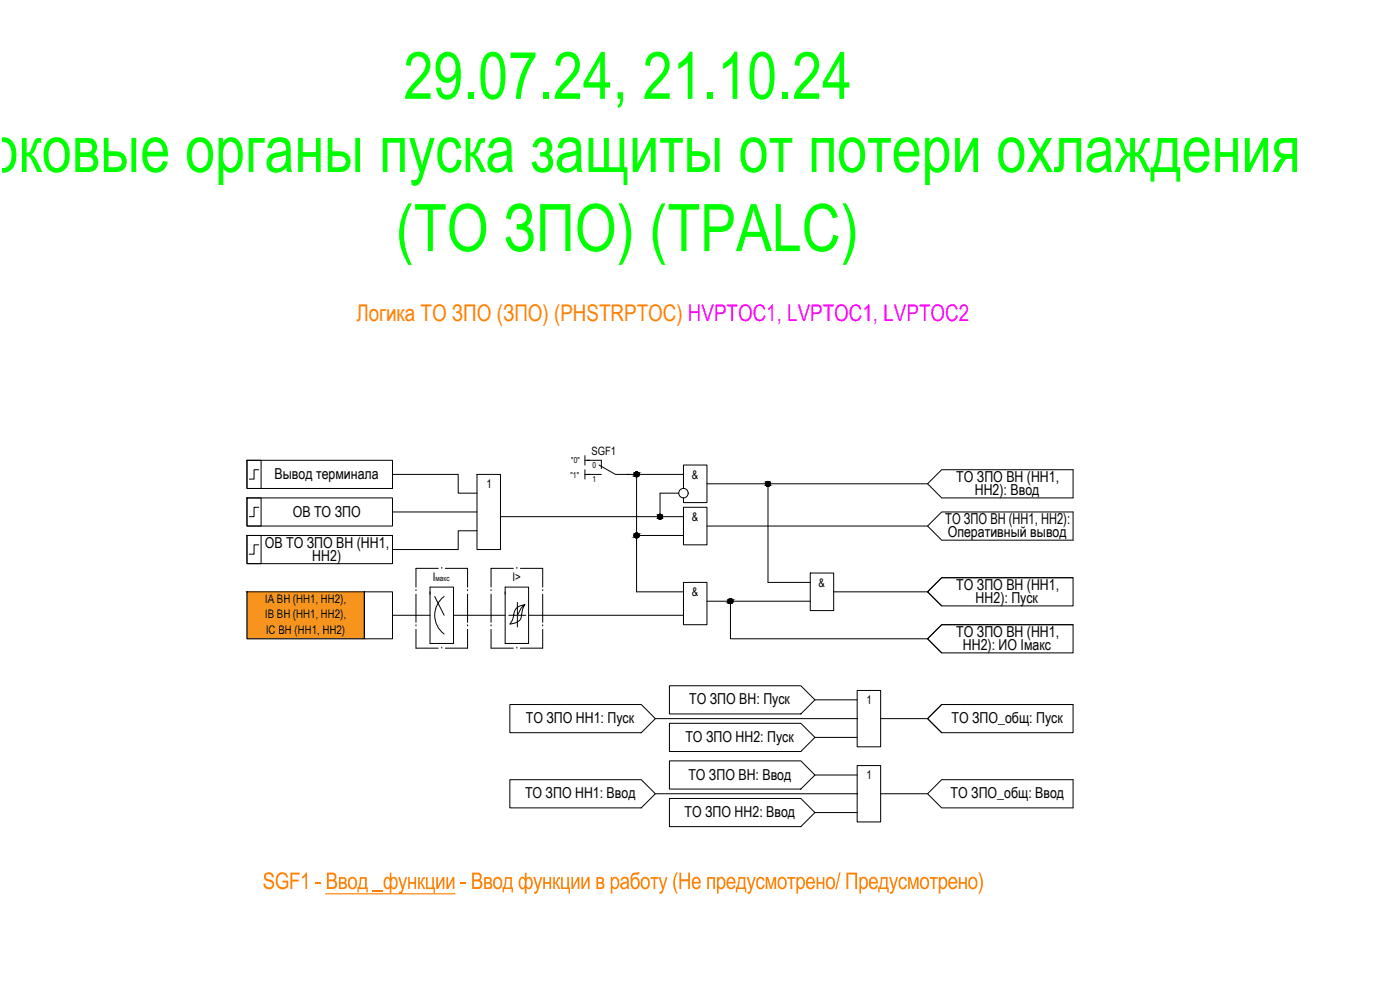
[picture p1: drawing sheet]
<svg xmlns="http://www.w3.org/2000/svg" width="1189mm" height="841mm" viewBox="0 0 1189 841" stroke-linecap="round" stroke-linejoin="round" font-family="sans-serif">
<!-- layer: 0 -->
<g fill="none" stroke="#000" stroke-width=".85">
<path d="M210 391h12v24h-12zM210 391h123v24h-123zM220 399h-4v8h-4M497 387v8M497 399v8M497 391h4M333 403h56v16h16M405 403h20v63h-20zM497 403h4M533 403h47M541 403v51h39M576 419h-15v19"/>
<path d="M580 415v-20h20v32h-20v-4M600 411h188M652 411v83h36M788 411l12-12h111v24h-111zM210 423h12v23h-12zM210 423h123v23h-123zM220 431h-4v7h-4M333 434h72M425 438h155M580 431h20v31h-20zM210 454h12v24h-12zM210 454h123v24h-123z"/>
<path d="M405 450h-16v16h-56M541 454v48h39M600 446h188M788 446l12-12h111v24h-111zM220 462h-4v8h-4M580 494h20v36h-20zM688 486h20v32h-20zM911 490h-111l-12 12 12 12M210 502h99v40h-99zM309 502h24v40h-24zM365 502v44h20v-48h-20v6M369 506l8 16"/>
<path d="M377 506a20 20 0 0 0 0 32M429 502v44h20v-48h-20v6M439 511v21M446 513a23 23 0 0 0-3 11 10 10 0 0 1-10 6 25 25 0 0 0 4-12 10 10 0 0 1 9-5 17 17 0 0 0-7 9h-7M600 510h88M620 510v32h168l12-12h111v24h-111l-12-12M708 502h80M788 502l12-12h111v24h-111zM333 522h32M385 522h44M439 522h8M449 522h131"/>
<path d="M911 530h-111l-12 12 12 12M433 598h112l12 12-12 12h-112zM568 582h112l12 12-12 12h-112zM692 594h36M728 586h20v48h-20zM911 598h-111l-12 12 12 12M557 610h171M568 614h112l12 12-12 12h-112zM748 610h40M788 610l12-12h111v24h-111zM692 626h36"/>
<circle cx="541" cy="403" r="2"/>
<circle cx="580" cy="419" r="4"/>
<circle cx="652" cy="411" r="2"/>
<circle cx="560" cy="438" r="2"/>
<circle cx="541" cy="454" r="2"/>
<circle cx="620" cy="510" r="2"/>
</g>
<g fill="none" stroke="#000" stroke-width=".85">
<path d="M499 391h12v7M509 395l14 8h12M499 403h12M372 482h-19v16M375 482h.1M378 482h19v16M436 482h-19v16M439 482h.1M442 482h19v16M353 501h.1M353 504v24M397 501h.1"/>
<path d="M397 504v24M417 501h.1M417 504v24M461 501h.1M461 504v24M353 531h.1M353 534v16h19M397 531h.1M397 534v16h-19M417 531h.1M417 534v16h19M461 531h.1"/>
<path d="M461 534v16h-19M375 550h.1M439 550h.1"/>
</g>
<!-- layer: 0 -->
<g fill="#000" stroke="#000" stroke-width=".85">
<path d="M540 405h1zM540 401h1zM652 413h1zM560 437h1zM540 456h1zM540 452h1zM560 440h1zM620 512h1z"/>
<path d="M540 405h1zM540 405h1z"/>
<path d="M540 401h1zM540 401h1z"/>
<path d="M540 401h1zM540 401h1z"/>
<path d="M540 401h1zM540 401h1z"/>
<path d="M540 404h1zM540 404l1 1z"/>
<path d="M540 401h2zM540 401h2z"/>
<path d="M540 404h1zM540 404h1z"/>
<path d="M540 401h2zM539 401h3z"/>
<path d="M540 404h2zM540 404h1z"/>
<path d="M539 401h3zM539 401h3z"/>
<path d="M539 404h3zM539 404h3z"/>
<path d="M539 401h3zM539 401h3z"/>
<path d="M539 404h3zM539 404h3z"/>
<path d="M539 401h3zM539 401h3z"/>
<path d="M539 404h3zM539 404h3z"/>
<path d="M539 401l3 1zM539 401l3 1z"/>
<path d="M539 404h3zM539 404h3z"/>
<path d="M539 402h3zM539 402h3z"/>
<path d="M539 404h3zM539 404h3z"/>
<path d="M539 402h3zM539 402h3z"/>
<path d="M539 404h3zM539 404h3z"/>
<path d="M539 402h3zM539 402h3z"/>
<path d="M539 403h3zM539 403l3 1z"/>
<path d="M539 402h4zM539 402h4z"/>
<path d="M539 403h3zM539 403h3z"/>
<path d="M539 402h4zM539 402h4z"/>
<path d="M539 403h4zM539 403h3z"/>
<path d="M539 402l4 1zM539 402l4 1z"/>
<path d="M539 403h4zM539 403h4z"/>
<path d="M539 403h4zM539 403h4z"/>
<path d="M652 409h1zM652 409h1z"/>
<path d="M652 409h1zM652 409h1z"/>
<path d="M652 409h1zM651 409h2z"/>
<path d="M652 412h1zM652 412l1 1z"/>
<path d="M651 409h2zM651 409h2z"/>
<path d="M651 412h2zM651 412h2z"/>
<path d="M651 409h2zM651 409h2z"/>
<path d="M651 412h2zM651 412h2z"/>
<path d="M651 409h2zM651 409h2z"/>
<path d="M651 412h2zM651 412h2z"/>
<path d="M651 409h3zM651 409h3z"/>
<path d="M651 412h2zM651 412h2z"/>
<path d="M651 409h3zM651 409h3z"/>
<path d="M651 412h3zM651 412h2z"/>
<path d="M651 409l3 1zM651 409l3 1z"/>
<path d="M651 412h3zM651 412h3z"/>
<path d="M651 410h3zM651 410h3z"/>
<path d="M651 412h3zM651 412h3z"/>
<path d="M650 410h4zM650 410h4z"/>
<path d="M650 412h4zM650 412h4z"/>
<path d="M650 410h4zM650 410h4z"/>
<path d="M650 411h4zM650 411l4 1z"/>
<path d="M650 410h4zM650 410h4z"/>
<path d="M650 411h4zM650 411h4z"/>
<path d="M650 410h4zM650 410h4z"/>
<path d="M650 411h4zM650 411h4z"/>
<path d="M650 410l4 1zM650 410l4 1z"/>
<path d="M650 411h4zM650 411h4z"/>
<path d="M650 411h4zM650 411h4z"/>
<path d="M560 437h1zM560 437h1z"/>
<path d="M560 437h1zM560 437h1z"/>
<path d="M560 437h1zM560 437h1z"/>
<path d="M560 437h1zM559 437h2z"/>
<path d="M559 437h3zM559 437h3z"/>
<path d="M559 437h3zM559 437h3z"/>
<path d="M559 437h3zM559 437h3z"/>
<path d="M559 440h3zM559 440h3z"/>
<path d="M559 437h3zM559 437h3z"/>
<path d="M559 440h3zM559 440h3z"/>
<path d="M559 437h3zM559 437h3z"/>
<path d="M559 440h3zM559 440h3z"/>
<path d="M559 437l3 1zM559 437l3 1z"/>
<path d="M559 440h3zM559 440h3z"/>
<path d="M559 438h3zM559 438h3z"/>
<path d="M559 439h3zM559 439l3 1z"/>
<path d="M559 438h3zM559 438h3z"/>
<path d="M559 439h3zM559 439h3z"/>
<path d="M559 438h3zM559 438h3z"/>
<path d="M559 439h3zM559 439h3z"/>
<path d="M559 438h3zM559 438h3z"/>
<path d="M559 438h3zM559 438h3z"/>
<path d="M559 439h3zM559 439h3z"/>
<path d="M559 439h3zM559 439h3z"/>
<path d="M559 438h3zM559 438l3 1z"/>
<path d="M540 456h1zM540 456h1z"/>
<path d="M540 452h1zM540 452h1z"/>
<path d="M540 452l1 1zM540 453h1z"/>
<path d="M540 453h1zM540 453h1z"/>
<path d="M540 456h1zM540 456h1z"/>
<path d="M540 453h2zM540 453h2z"/>
<path d="M540 456h1zM540 456h1z"/>
<path d="M540 453h2zM539 453h3z"/>
<path d="M540 456h2zM540 456h1z"/>
<path d="M539 453h3zM539 453h3z"/>
<path d="M539 456h3zM539 456h3z"/>
<path d="M539 453h3zM539 453h3z"/>
<path d="M539 456h3zM539 456h3z"/>
<path d="M539 453h3zM539 453h3z"/>
<path d="M539 456h3zM539 456h3z"/>
<path d="M539 453h3zM539 453h3z"/>
<path d="M539 456h3zM539 456h3z"/>
<path d="M539 453l3 1zM539 453l3 1z"/>
<path d="M539 455h3zM539 455l3 1z"/>
<path d="M539 454h3zM539 454h3z"/>
<path d="M539 455h3zM539 455h3z"/>
<path d="M539 454h3zM539 454h3z"/>
<path d="M539 455h3zM539 455h3z"/>
<path d="M539 454h4zM539 454h4z"/>
<path d="M539 455h3zM539 455h3z"/>
<path d="M539 454h4zM539 454h4z"/>
<path d="M539 455h4zM539 455h3z"/>
<path d="M539 454h4zM539 454h4z"/>
<path d="M539 454l4 1zM539 454l4 1z"/>
<path d="M539 455h4zM539 455h4z"/>
<path d="M560 440h1zM560 440h1z"/>
<path d="M560 440h1zM560 440h1z"/>
<path d="M560 440h1zM560 440h1z"/>
<path d="M559 440h2zM559 440h2z"/>
<path d="M559 440h3zM559 440h2z"/>
<path d="M620 508h1zM620 508h1z"/>
<path d="M620 508h1zM620 508h1z"/>
<path d="M620 508h1zM619 508h2z"/>
<path d="M620 512h1zM620 512h1z"/>
<path d="M619 508h2zM619 508h2z"/>
<path d="M619 512h2zM619 512h2z"/>
<path d="M619 508l2 1zM619 508l2 1z"/>
<path d="M619 512h2zM619 512h2z"/>
<path d="M619 509h3zM619 509h3z"/>
<path d="M619 512h2zM619 512h2z"/>
<path d="M619 509h3zM619 509h3z"/>
<path d="M619 512h3zM619 512h2z"/>
<path d="M619 509h3zM619 509h3z"/>
<path d="M619 512h3zM619 512h3z"/>
<path d="M619 509h3zM619 509h3z"/>
<path d="M619 511h3zM619 511l3 1z"/>
<path d="M619 509h3zM619 509h3z"/>
<path d="M619 511h3zM619 511h3z"/>
<path d="M619 509h3zM619 509h3z"/>
<path d="M619 511h3zM619 511h3z"/>
<path d="M618 509l4 1zM618 509l4 1z"/>
<path d="M618 511h4zM618 511h4z"/>
<path d="M618 510h4zM618 510h4z"/>
<path d="M618 511h4zM618 511h4z"/>
<path d="M618 510h4zM618 510h4z"/>
<path d="M618 511h4zM618 511h4z"/>
<path d="M618 510h4zM618 510h4z"/>
<path d="M618 510h4zM618 510h4z"/>
<path d="M618 510h4zM618 510l4 1z"/>
</g>
<path d="M210 502l99 40v-40zM210 502l99 40h-99z" fill="#f7941d" stroke="#f7941d" stroke-width=".85"/>
<path d="M276 759h40M325 759h62" fill="none" stroke="#ff7f00" stroke-width=".85"/>
<g fill="#ff7f00">
<path d="M559 744h2l2 9 2-9h2l-4 13-2 2-1-1v-1h2v-3z"/>
<path d="M702 746l2-2h2l2 1 1 1v3v3l-2 2-3 1-2-2-1-4zM704 746l-1 2v3l1 2h2l1-2v-3l-1-2z"/>
<path d="M823 746l2-2h1l2 1 1 1 1 3v3l-3 2h-2l-2-2-1-3zM825 746l-1 2v3l1 2h1l2-2v-3l-1-2z"/>
</g>
<path d="M568 646h112l12 12-12 12h-112zM692 658h36M728 650h20v48h-20zM433 662h112l12 12-12 12h-112zM557 674h171M568 678h112l12 12-12 12h-112zM748 674h40M788 674l12-12h111v24h-111zM692 690h36" fill="none" stroke="#000" stroke-width=".85"/>
<g font-size="55.7" fill="#0f0">
<text x="343" y="84">29.07.24, 21.10.24</text>
<text x="16" y="146">ковые органы пуска защиты от потери охлаждения</text>
<text x="336" y="213">(ТО ЗПО) (TPALC)</text>
</g>
<g font-size="19.5" fill="#ff7f00">
<text x="303" y="272">Логика ТО ЗПО (ЗПО) (PHSTRPTOC) HVPTOC1, LVPTOC1, LVPTOC2</text>
<text x="223" y="754">SGF1 - Ввод</text>
<text x="316" y="754">_функции</text>
<text x="390" y="754">- Ввод функции в работу</text>
<text x="571" y="754">(Не предусмотрено</text>
<text x="709" y="754">/ Предусмотрено</text>
<text x="830" y="754">)</text>
</g>
<g font-size="12.8">
<text x="233" y="406">Вывод терминала</text>
<text x="812" y="409">ТО ЗПО ВН (НН1,</text>
<text x="828" y="420">НН2): Ввод</text>
<text x="249" y="438">ОВ ТО ЗПО</text>
<text x="803" y="445">ТО ЗПО ВН (НН1, НН2):</text>
<text x="805" y="456">Оперативный вывод</text>
<text x="225" y="465">ОВ ТО ЗПО ВН (НН1,</text>
<text x="265" y="476">НН2)</text>
<text x="812" y="501">ТО ЗПО ВН (НН1,</text>
<text x="828" y="512">НН2): Пуск</text>
<text x="812" y="541">ТО ЗПО ВН (НН1,</text>
<text x="818" y="551">НН2): ИО Iмакс</text>
<text x="585" y="598">ТО ЗПО ВН: Пуск</text>
<text x="447" y="614">ТО ЗПО НН1: Пуск</text>
<text x="808" y="614">ТО ЗПО_общ: Пуск</text>
<text x="582" y="630">ТО ЗПО НН2: Пуск</text>
<text x="585" y="662">ТО ЗПО ВН: Ввод</text>
<text x="446" y="678">ТО ЗПО НН1: Ввод</text>
<text x="807" y="678">ТО ЗПО_общ: Ввод</text>
<text x="581" y="693">ТО ЗПО НН2: Ввод</text>
</g>
<g font-size="10">
<text x="588" y="406">&amp;</text>
<text x="413" y="414">1</text>
<text x="588" y="442">&amp;</text>
<text x="368" y="493">I</text>
<text x="435" y="493">I&gt;</text>
<text x="695" y="498">&amp;</text>
<text x="588" y="506">&amp;</text>
<text x="225" y="512">IA ВН (НН1, НН2),</text>
<text x="225" y="525">IB ВН (НН1, НН2),</text>
<text x="226" y="538">IC ВН (НН1, НН2)</text>
<text x="736" y="598">1</text>
<text x="736" y="661">1</text>
</g>
<text font-size="9.7" x="502" y="386">SGF1</text>
<g font-size="7">
<text x="485" y="393">&quot;0&quot;</text>
<text x="503" y="397">0</text>
<text x="485" y="406">&quot;1&quot;</text>
<text x="503" y="409">1</text>
</g>
<text font-size="6.7" x="370" y="493">макс</text>
</svg>
